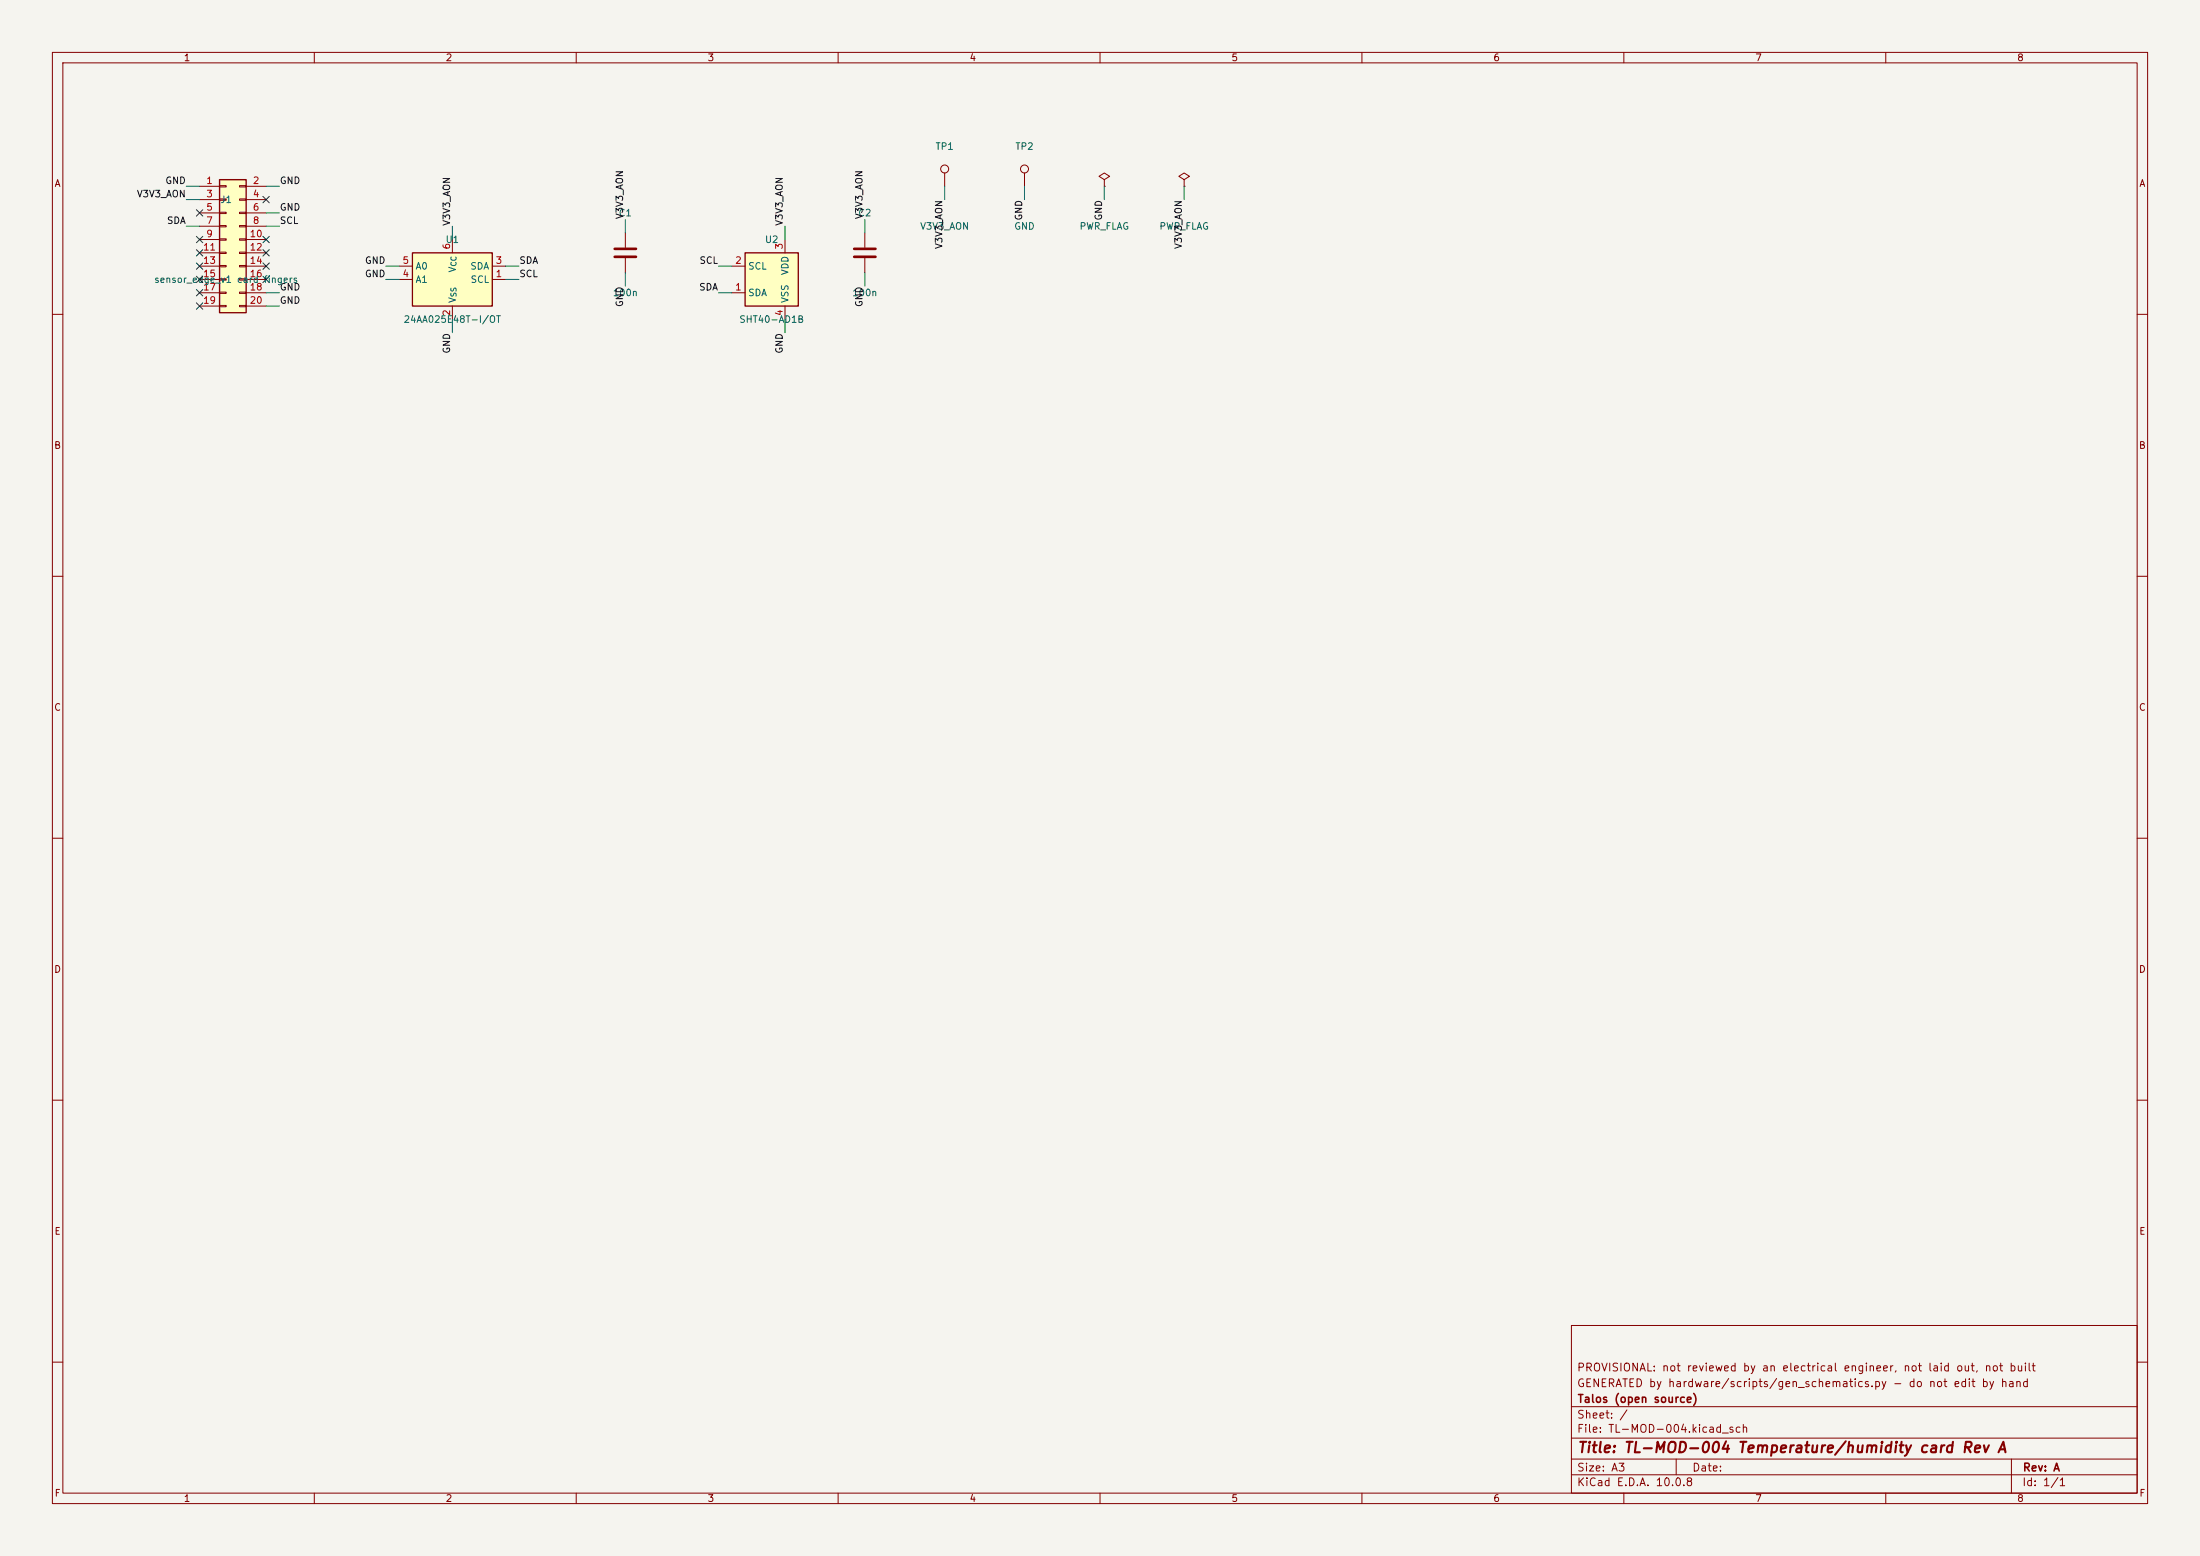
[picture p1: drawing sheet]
<svg xmlns="http://www.w3.org/2000/svg" width="420mm" height="297mm" viewBox="0 0 420 297" stroke-linecap="round" stroke-linejoin="round" font-family="sans-serif">
<path d="M0 0h420v297h-420z" fill="#f5f4ef" stroke="#f5f4ef" stroke-width=".19"/>
<g fill="none" stroke="#840000" stroke-width=".19">
<path d="M10 10h400v277h-400zM12 12h396v273h-396zM60 10v2M110 10v2M160 10v2M210 10v2M260 10v2M310 10v2M360 10v2M180.3 33v2.6M226.1 34.3l1-.6-1-.7-1.1 .7 1.1 .6v1.3M226.1 35.6h.1"/>
<path d="M10 60h2M408 60h2M10 110h2M408 110h2M10 160h2M408 160h2M10 210h2M408 210h2M300 253h108v32h-108zM10 260h2M300 278.5h108M300 274.5h108"/>
<path d="M300 268.5h108M320 278.5v3M384 278.5v6.5M408 260h2M60 285v2M110 285v2M160 285v2M210 285v2M260 285v2M300 281.5h108M310 285v2M360 285v2"/>
<circle cx="180.3" cy="32.3" r=".76"/>
</g>
<path d="M78.7 48.3h15.3v10.1h-15.3z" fill="#ffffc2"/>
<path d="M78.7 48.3h15.3v10.1h-15.3z" fill="none" stroke="#840000" stroke-width=".25"/>
<path d="M76.2 53.3h2.5M76.2 50.8h2.5M86.4 45.7v2.6M86.4 58.4v2.6M94 53.3h2.5M94 50.8h2.5" fill="none" stroke="#840000" stroke-width=".19"/>
<path d="M41.9 34.3h5.1v25.4h-5.1z" fill="#ffffc2"/>
<path d="M41.9 34.3h5.1v25.4h-5.1z" fill="none" stroke="#840000" stroke-width=".25"/>
<g fill="none" stroke="#840000" stroke-width=".19">
<path d="M38.1 35.6h3.8M38.1 38.1h3.8M41.9 35.4h1.3v.3h-1.3zM41.9 38h1.3v.2h-1.3zM45.7 35.4h1.3v.3h-1.3zM45.7 38h1.3v.2h-1.3zM47 35.6h3.8M47 38.1h3.8M195.6 33v2.6M210.8 34.3l1-.6-1-.7-1 .7 1 .6v1.3M210.8 35.6h.1M38.1 40.6h3.8"/>
<path d="M38.1 43.2h3.8M38.1 45.7h3.8M38.1 48.3h3.8M38.1 50.8h3.8M38.1 53.3h3.8M38.1 55.9h3.8M38.1 58.4h3.8M41.9 40.5h1.3v.3h-1.3zM41.9 43.1h1.3v.2h-1.3zM41.9 45.6h1.3v.2h-1.3zM41.9 48.1h1.3v.3h-1.3zM41.9 50.7h1.3v.2h-1.3z"/>
<path d="M41.9 53.2h1.3v.3h-1.3zM41.9 55.8h1.3v.2h-1.3zM41.9 58.3h1.3v.2h-1.3zM45.7 40.5h1.3v.3h-1.3zM45.7 43.1h1.3v.2h-1.3zM45.7 45.6h1.3v.2h-1.3zM45.7 48.1h1.3v.3h-1.3zM45.7 50.7h1.3v.2h-1.3zM45.7 53.2h1.3v.3h-1.3zM45.7 55.8h1.3v.2h-1.3zM45.7 58.3h1.3v.2h-1.3zM47 40.6h3.8"/>
<path d="M47 43.2h3.8M47 45.7h3.8M47 48.3h3.8M47 50.8h3.8M47 53.3h3.8M47 55.9h3.8M47 58.4h3.8M119.4 44.5v2.7M119.4 49.3v2.8"/>
<circle cx="195.6" cy="32.3" r=".76"/>
</g>
<path d="M117.3 47.5h4.1M117.3 49h4.1" fill="none" stroke="#840000" stroke-width=".51"/>
<path d="M142.2 48.3h10.2v10.1h-10.2z" fill="#ffffc2"/>
<path d="M142.2 48.3h10.2v10.1h-10.2z" fill="none" stroke="#840000" stroke-width=".25"/>
<path d="M139.7 55.9h2.5M139.7 50.8h2.5M149.9 45.7v2.6M149.9 58.4v2.6M165.1 44.5v2.7M165.1 49.3v2.8" fill="none" stroke="#840000" stroke-width=".19"/>
<path d="M163.1 47.5h4M163.1 49h4" fill="none" stroke="#840000" stroke-width=".51"/>
<g fill="none" stroke="#009600" stroke-width=".19">
<path d="M35.6 35.6h2.5M35.6 38.1h2.5M50.8 35.6h2.5M180.3 35.6v2.5M195.6 35.6v2.5M210.8 35.6v2.5M226.1 35.6v2.5M35.6 43.2h2.5M50.8 58.4h2.5M50.8 55.9h2.5M50.8 40.6h2.5M50.8 43.2h2.5"/>
<path d="M73.7 53.3h2.5M73.7 50.8h2.5M86.4 43.2v2.5M96.5 53.3h2.6M96.5 50.8h2.6M119.4 41.9v2.6M119.4 52.1v2.5M137.2 50.8h2.5M137.2 55.9h2.5M149.9 43.2v2.5M165.1 41.9v2.6M165.1 52.1v2.5"/>
<path d="M86.4 61v2.5M149.9 61v2.5"/>
</g>
<g fill="none" stroke="#000084" stroke-width=".19">
<path d="M50.2 37.5l1.2 1.2M51.4 37.5l-1.2 1.2M37.5 45.1l1.2 1.2M37.5 47.7l1.2 1.2M37.5 50.2l1.2 1.2M37.5 40l1.2 1.2M37.5 55.3l1.2 1.2M37.5 57.8l1.2 1.2M37.5 52.7l1.2 1.2M38.7 45.1l-1.2 1.2M38.7 47.7l-1.2 1.2M38.7 50.2l-1.2 1.2"/>
<path d="M38.7 40l-1.2 1.2M38.7 55.3l-1.2 1.2M38.7 57.8l-1.2 1.2M38.7 52.7l-1.2 1.2M50.2 45.1l1.2 1.2M50.2 47.7l1.2 1.2M50.2 52.7l1.2 1.2M50.2 50.2l1.2 1.2M51.4 45.1l-1.2 1.2M51.4 47.7l-1.2 1.2M51.4 52.7l-1.2 1.2M51.4 50.2l-1.2 1.2"/>
</g>
<text font-size="2" fill="#840000" x="301" y="277.8">Title: TL-MOD-004 Temperature/humidity card Rev A</text>
<g font-size="1.5" fill="#840000">
<text x="300.9" y="262.1">PROVISIONAL: not reviewed by an electrical engineer, not laid out, not built</text>
<text x="300.9" y="265.1">GENERATED by hardware/scripts/gen_schematics.py - do not edit by hand</text>
<text x="301" y="268.1">Talos (open source)</text>
<text x="300.9" y="273.8">File: TL-MOD-004.kicad_sch</text>
<text x="300.9" y="271.1">Sheet: /</text>
<text x="300.9" y="281.2">Size: A3</text>
<text x="322.9" y="281.2">Date:</text>
<text x="386" y="281.2">Rev: A</text>
<text x="300.9" y="284">KiCad E.D.A. 10.0.8</text>
<text x="385.9" y="284">Id: 1/1</text>
</g>
<g font-size="1.3" fill="#840000">
<text x="35" y="12">1</text>
<text x="85" y="12">2</text>
<text x="135" y="12">3</text>
<text x="185" y="12">4</text>
<text x="235" y="12">5</text>
<text x="285" y="12">6</text>
<text x="335" y="12">7</text>
<text x="385" y="12">8</text>
<text x="10.3" y="36">A</text>
<text x="408.3" y="36">A</text>
<text x="10.2" y="86">B</text>
<text x="408.2" y="86">B</text>
<text x="10.2" y="136">C</text>
<text x="408.2" y="136">C</text>
<text x="10.2" y="186">D</text>
<text x="408.2" y="186">D</text>
<text x="10.3" y="236">E</text>
<text x="408.3" y="236">E</text>
<text x="10.3" y="286">F</text>
<text x="35" y="287">1</text>
<text x="85" y="287">2</text>
<text x="135" y="287">3</text>
<text x="185" y="287">4</text>
<text x="235" y="287">5</text>
<text x="285" y="287">6</text>
<text x="335" y="287">7</text>
<text x="385" y="287">8</text>
<text x="408.3" y="286">F</text>
</g>
<g font-size="1.3" fill="#006464">
<text x="178.5" y="28.9">TP1</text>
<text x="193.7" y="28.9">TP2</text>
<text x="42" y="39.1">J1</text>
<text x="118" y="41.6">C1</text>
<text x="163.7" y="41.6">C2</text>
<text x="85" y="46.7">U1</text>
<text x="145.9" y="46.7">U2</text>
<text x="175.6" y="44.1">V3V3_AON</text>
<text x="193.5" y="44.1">GND</text>
<text x="206" y="44.1">PWR_FLAG</text>
<text x="221.2" y="44.1">PWR_FLAG</text>
<text x="79.2" y="51.8">A0</text>
<text x="87.3" y="52.1" transform="rotate(-90 87.3 52.1)">V</text>
<text x="89.7" y="51.8">SDA</text>
<text x="142.7" y="51.8">SCL</text>
<text x="150.8" y="52.6" transform="rotate(-90 150.8 52.6)">VDD</text>
<text x="29.3" y="54.3">sensor_edge_v1 card fingers</text>
<text x="79.2" y="54.3">A1</text>
<text x="87.3" y="57.9" transform="rotate(-90 87.3 57.9)">V</text>
<text x="89.7" y="54.3">SCL</text>
<text x="116.9" y="56.8">100n</text>
<text x="142.7" y="56.8">SDA</text>
<text x="150.8" y="57.9" transform="rotate(-90 150.8 57.9)">VSS</text>
<text x="162.6" y="56.8">100n</text>
<text x="76.9" y="61.9">24AA025E48T-I/OT</text>
<text x="141" y="61.9">SHT40-AD1B</text>
</g>
<g font-size="1.3" fill="#0f0f0f">
<text x="31.5" y="35.4">GND</text>
<text x="53.3" y="35.4">GND</text>
<text x="26" y="38">V3V3_AON</text>
<text x="53.3" y="40.5">GND</text>
<text x="119.3" y="41.9" transform="rotate(-90 119.3 41.9)">V3V3_AON</text>
<text x="165" y="41.9" transform="rotate(-90 165 41.9)">V3V3_AON</text>
<text x="31.8" y="43.1">SDA</text>
<text x="53.3" y="43.1">SCL</text>
<text x="86.2" y="43.2" transform="rotate(-90 86.2 43.2)">V3V3_AON</text>
<text x="149.7" y="43.2" transform="rotate(-90 149.7 43.2)">V3V3_AON</text>
<text x="180.2" y="47.6" transform="rotate(-90 180.2 47.6)">V3V3_AON</text>
<text x="195.5" y="42.2" transform="rotate(-90 195.5 42.2)">GND</text>
<text x="210.7" y="42.2" transform="rotate(-90 210.7 42.2)">GND</text>
<text x="225.9" y="47.6" transform="rotate(-90 225.9 47.6)">V3V3_AON</text>
<text x="69.6" y="50.7">GND</text>
<text x="69.6" y="53.2">GND</text>
<text x="99" y="50.7">SDA</text>
<text x="99" y="53.2">SCL</text>
<text x="133.4" y="50.7">SCL</text>
<text x="53.3" y="55.8">GND</text>
<text x="53.3" y="58.3">GND</text>
<text x="119.3" y="58.7" transform="rotate(-90 119.3 58.7)">GND</text>
<text x="133.4" y="55.8">SDA</text>
<text x="165" y="58.7" transform="rotate(-90 165 58.7)">GND</text>
<text x="86.2" y="67.6" transform="rotate(-90 86.2 67.6)">GND</text>
<text x="149.7" y="67.6" transform="rotate(-90 149.7 67.6)">GND</text>
</g>
<g font-size="1.3" fill="#a90000">
<text x="39.3" y="35.4">1</text>
<text x="48.2" y="35.4">2</text>
<text x="39.3" y="38">3</text>
<text x="39.3" y="40.5">5</text>
<text x="48.2" y="38">4</text>
<text x="48.2" y="40.5">6</text>
<text x="39.3" y="43">7</text>
<text x="39.3" y="45.6">9</text>
<text x="47.6" y="45.6">10</text>
<text x="48.2" y="43">8</text>
<text x="86.2" y="47.7" transform="rotate(-90 86.2 47.7)">6</text>
<text x="149.7" y="47.7" transform="rotate(-90 149.7 47.7)">3</text>
<text x="38.7" y="48.1">11</text>
<text x="38.7" y="50.7">13</text>
<text x="38.7" y="53.2">15</text>
<text x="47.6" y="48.1">12</text>
<text x="47.6" y="50.7">14</text>
<text x="47.6" y="53.2">16</text>
<text x="76.7" y="53.2">4</text>
<text x="76.7" y="50.7">5</text>
<text x="94.5" y="53.2">1</text>
<text x="94.5" y="50.7">3</text>
<text x="140.2" y="50.7">2</text>
<text x="38.7" y="55.7">17</text>
<text x="38.7" y="58.3">19</text>
<text x="47.6" y="55.7">18</text>
<text x="47.6" y="58.3">20</text>
<text x="140.2" y="55.7">1</text>
<text x="86.2" y="60.4" transform="rotate(-90 86.2 60.4)">2</text>
<text x="149.7" y="60.4" transform="rotate(-90 149.7 60.4)">4</text>
</g>
<g font-size="1" fill="#006464">
<text x="87.4" y="51" transform="rotate(-90 87.4 51)">CC</text>
<text x="87.4" y="56.8" transform="rotate(-90 87.4 56.8)">SS</text>
</g>
</svg>
